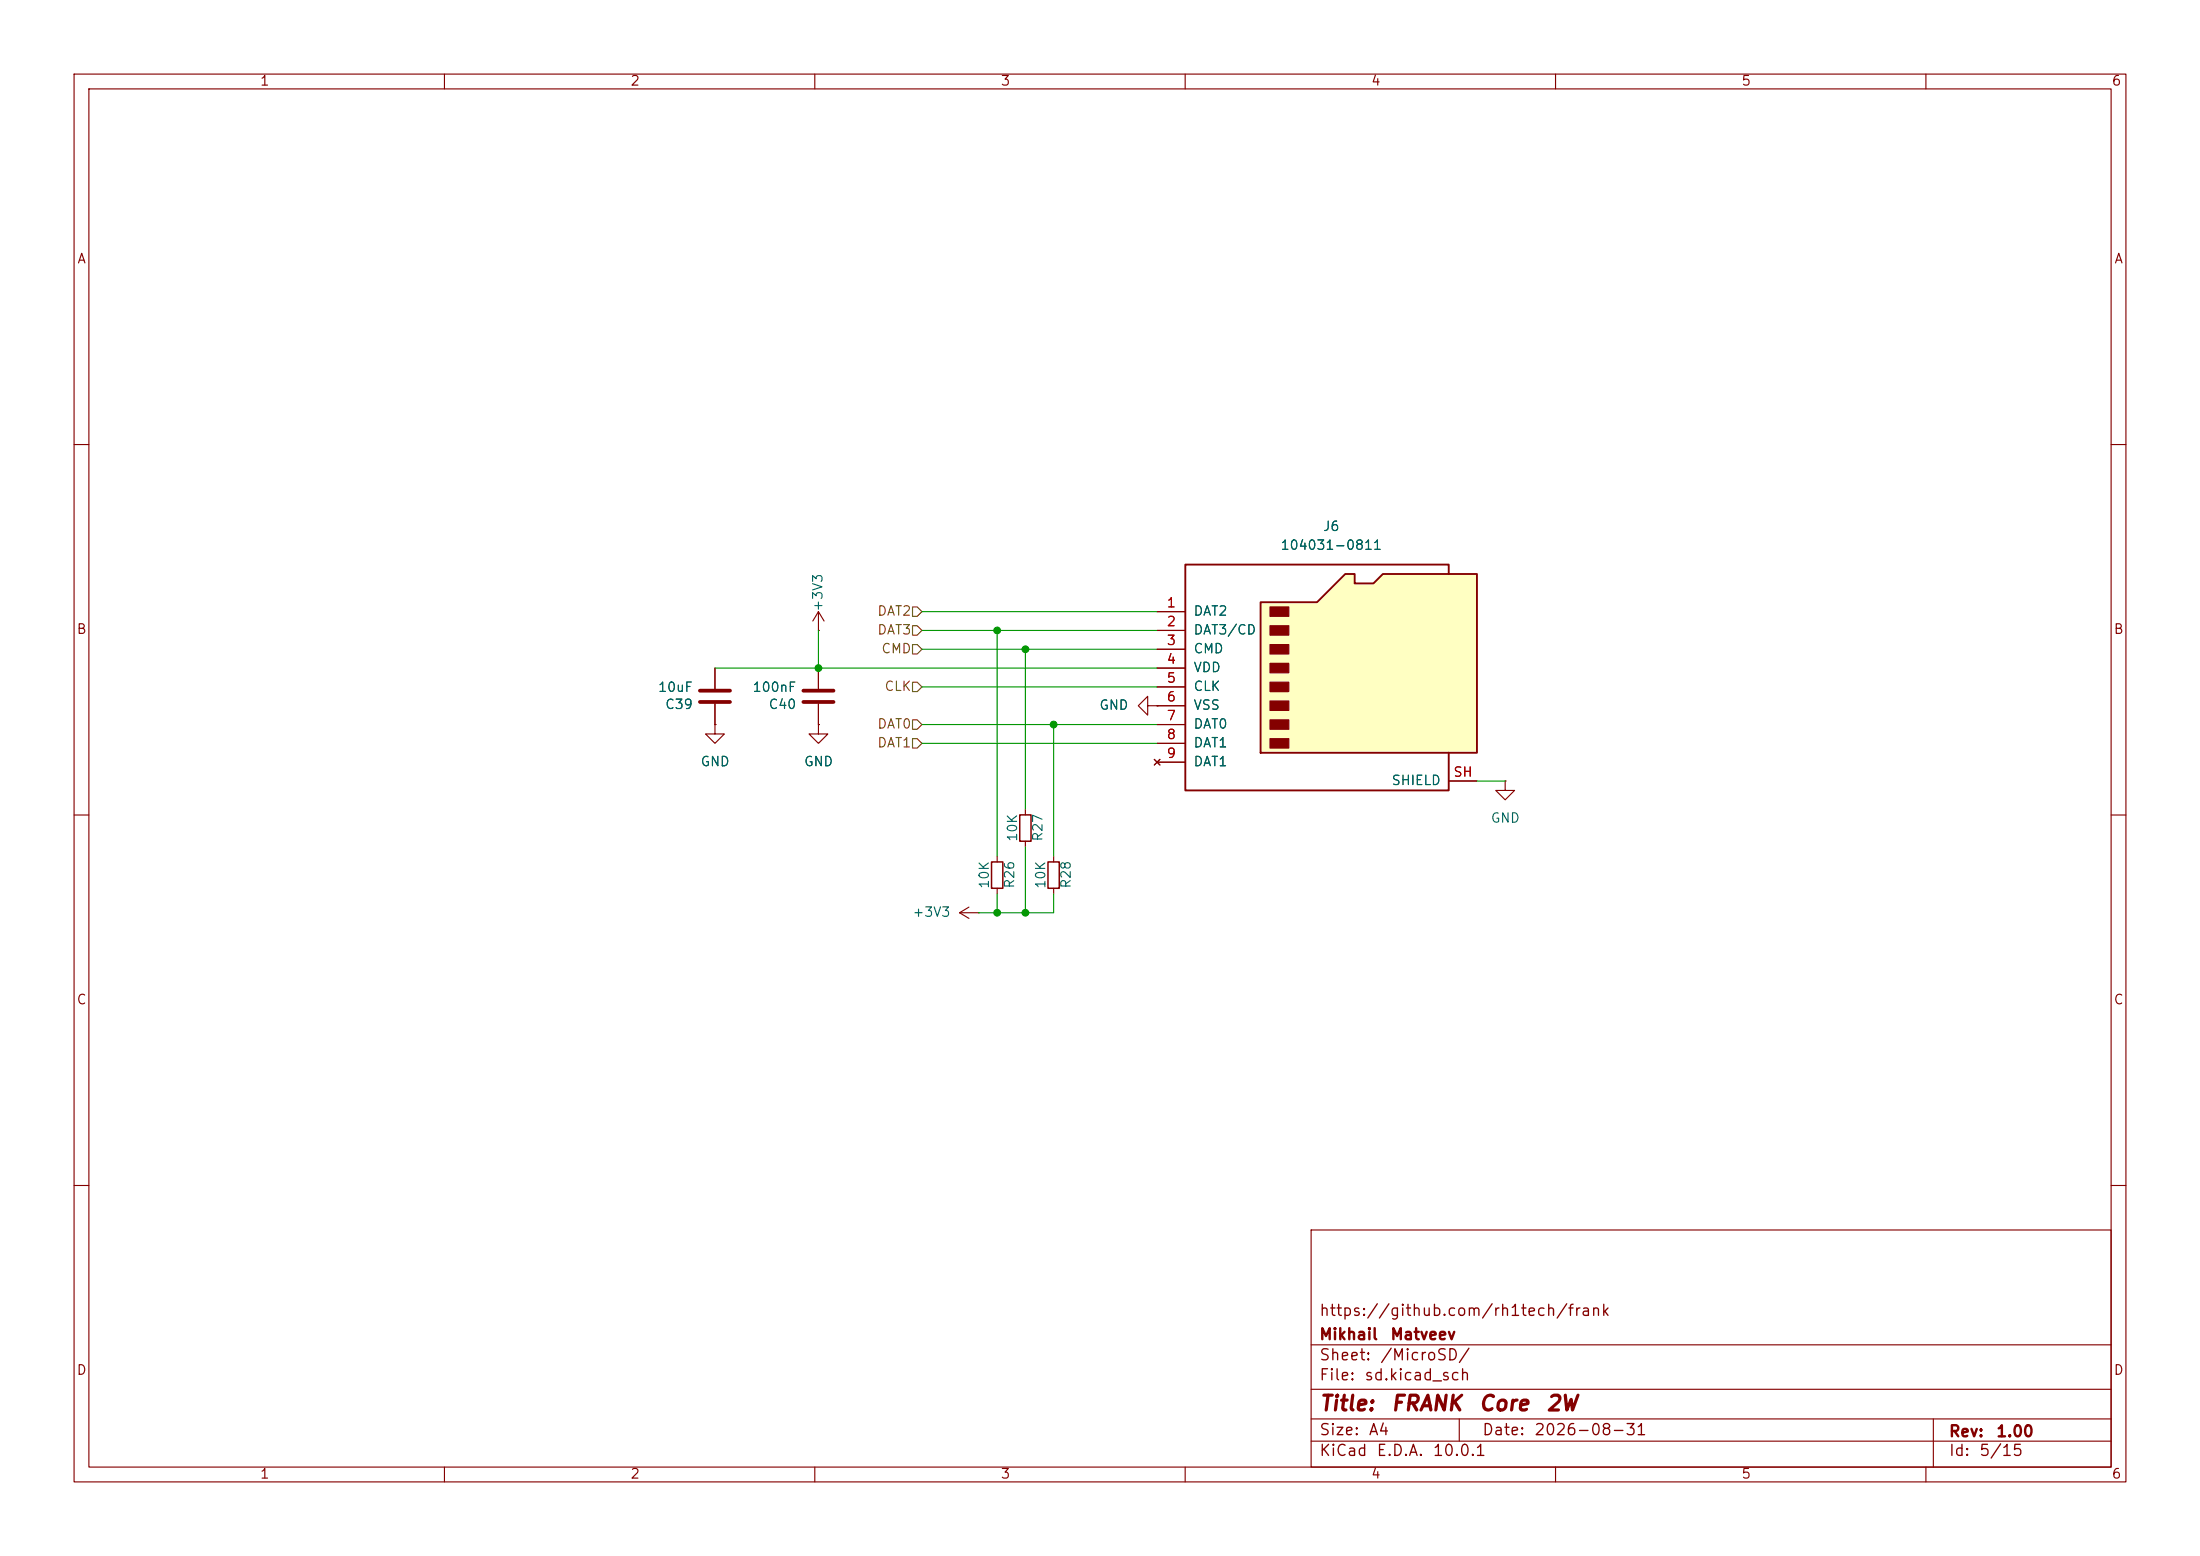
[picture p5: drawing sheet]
(kicad_sch
 (version 20260306)
 (generator "eeschema")
 (generator_version "10.0")
 (paper "A4")
 (title_block
  (title "${NAME}")
  (date "${DATE}")
  (rev "${VERSION}")
  (company "Mikhail Matveev")
  (comment 1 "https://github.com/rh1tech/frank"))
 (lib_symbols
  (symbol "FRANK:+3V3"
   (power global)
   (pin_numbers (hide yes))
   (pin_names
    (offset 0) (hide yes)) (exclude_from_sim no) (in_bom yes) (on_board yes)
   (in_pos_files yes)
   (duplicate_pin_numbers_are_jumpers no)
   (property "Reference" "#PWR" (at 0 -3.81 0) (show_name no) (do_not_autoplace no) (hide yes) (effects (font (size 1.27 1.27))))
   (property "Value" "+3V3" (at 0 3.556 0) (show_name no) (do_not_autoplace no) (effects (font (size 1.27 1.27))))
   (property "Footprint" "" (at 0 0 0) (show_name no) (do_not_autoplace no) (hide yes) (effects (font (size 1.27 1.27))))
   (property "Datasheet" "" (at 0 0 0) (show_name no) (do_not_autoplace no) (hide yes) (effects (font (size 1.27 1.27))))
   (property "Description" "Power symbol creates a global label with name \"+3V3\"" (at 0 0 0) (show_name no) (do_not_autoplace no) (hide yes) (effects (font (size 1.27 1.27))))
   (symbol "+3V3_0_1"
    (polyline (pts (xy -0.762 1.27) (xy 0 2.54)) (stroke (width 0) (type default)) (fill (type none)))
    (polyline (pts (xy 0 2.54) (xy 0.762 1.27)) (stroke (width 0) (type default)) (fill (type none)))
    (polyline (pts (xy 0 0) (xy 0 2.54)) (stroke (width 0) (type default)) (fill (type none))))
   (symbol "+3V3_1_1"
    (pin power_in line (at 0 0 90) (length 0) (name "" (effects (font (size 1.27 1.27)))) (number "1" (effects (font (size 1.27 1.27))))))
   (embedded_fonts no))
  (symbol "FRANK:C"
   (pin_numbers (hide yes))
   (pin_names
    (offset 0.254)) (exclude_from_sim no) (in_bom yes) (on_board yes)
   (in_pos_files yes)
   (duplicate_pin_numbers_are_jumpers no)
   (property "Reference" "C" (at 0.635 2.54 0) (show_name no) (do_not_autoplace no) (effects (font (size 1.27 1.27)) (justify left)))
   (property "Value" "C" (at 0.635 -2.54 0) (show_name no) (do_not_autoplace no) (effects (font (size 1.27 1.27)) (justify left)))
   (property "Footprint" "" (at 0.9652 -3.81 0) (show_name no) (do_not_autoplace no) (hide yes) (effects (font (size 1.27 1.27))))
   (property "Datasheet" "" (at 0 0 0) (show_name no) (do_not_autoplace no) (hide yes) (effects (font (size 1.27 1.27))))
   (property "Description" "Unpolarized capacitor" (at 0 0 0) (show_name no) (do_not_autoplace no) (hide yes) (effects (font (size 1.27 1.27))))
   (symbol "C_0_1"
    (polyline (pts (xy -2.032 0.762) (xy 2.032 0.762)) (stroke (width 0.508) (type default)) (fill (type none)))
    (polyline (pts (xy -2.032 -0.762) (xy 2.032 -0.762)) (stroke (width 0.508) (type default)) (fill (type none))))
   (symbol "C_1_1"
    (pin passive line (at 0 3.81 270) (length 2.794) (name "" (effects (font (size 1.27 1.27)))) (number "1" (effects (font (size 1.27 1.27)))))
    (pin passive line (at 0 -3.81 90) (length 2.794) (name "" (effects (font (size 1.27 1.27)))) (number "2" (effects (font (size 1.27 1.27))))))
   (embedded_fonts no))
  (symbol "FRANK:GND"
   (power global)
   (pin_numbers (hide yes))
   (pin_names
    (offset 0) (hide yes)) (exclude_from_sim no) (in_bom yes) (on_board yes)
   (in_pos_files yes)
   (duplicate_pin_numbers_are_jumpers no)
   (property "Reference" "#PWR" (at 0 -6.35 0) (show_name no) (do_not_autoplace no) (hide yes) (effects (font (size 1.27 1.27))))
   (property "Value" "GND" (at 0 -3.81 0) (show_name no) (do_not_autoplace no) (effects (font (size 1.27 1.27))))
   (property "Footprint" "" (at 0 0 0) (show_name no) (do_not_autoplace no) (hide yes) (effects (font (size 1.27 1.27))))
   (property "Datasheet" "" (at 0 0 0) (show_name no) (do_not_autoplace no) (hide yes) (effects (font (size 1.27 1.27))))
   (property "Description" "Power symbol creates a global label with name \"GND\" , ground" (at 0 0 0) (show_name no) (do_not_autoplace no) (hide yes) (effects (font (size 1.27 1.27))))
   (symbol "GND_0_1"
    (polyline (pts (xy 0 0) (xy 0 -1.27) (xy 1.27 -1.27) (xy 0 -2.54) (xy -1.27 -1.27) (xy 0 -1.27)) (stroke (width 0) (type default)) (fill (type none))))
   (symbol "GND_1_1"
    (pin power_in line (at 0 0 270) (length 0) (name "" (effects (font (size 1.27 1.27)))) (number "1" (effects (font (size 1.27 1.27))))))
   (embedded_fonts no))
  (symbol "FRANK:Micro_SD_Card"
   (pin_names
    (offset 1.016)) (exclude_from_sim no) (in_bom yes) (on_board yes)
   (in_pos_files yes)
   (duplicate_pin_numbers_are_jumpers no)
   (property "Reference" "J" (at -16.51 15.24 0) (show_name no) (do_not_autoplace no) (effects (font (size 1.27 1.27))))
   (property "Value" "Micro_SD_Card" (at 16.51 15.24 0) (show_name no) (do_not_autoplace no) (effects (font (size 1.27 1.27)) (justify right)))
   (property "Footprint" "" (at 29.21 7.62 0) (show_name no) (do_not_autoplace no) (hide yes) (effects (font (size 1.27 1.27))))
   (property "Datasheet" "https://www.we-online.com/components/products/datasheet/693072010801.pdf" (at 0 0 0) (show_name no) (do_not_autoplace no) (hide yes) (effects (font (size 1.27 1.27))))
   (property "Description" "Micro SD Card Socket" (at 0 0 0) (show_name no) (do_not_autoplace no) (hide yes) (effects (font (size 1.27 1.27))))
   (symbol "Micro_SD_Card_0_1"
    (polyline (pts (xy -8.89 -11.43) (xy -8.89 8.89) (xy -1.27 8.89) (xy 2.54 12.7) (xy 3.81 12.7) (xy 3.81 11.43) (xy 6.35 11.43) (xy 7.62 12.7) (xy 20.32 12.7) (xy 20.32 -11.43) (xy -8.89 -11.43)) (stroke (width 0.254) (type default)) (fill (type background)))
    (rectangle (start -7.62 8.255) (end -5.08 6.985) (stroke (width 0) (type default)) (fill (type outline)))
    (rectangle (start -7.62 5.715) (end -5.08 4.445) (stroke (width 0) (type default)) (fill (type outline)))
    (rectangle (start -7.62 3.175) (end -5.08 1.905) (stroke (width 0) (type default)) (fill (type outline)))
    (rectangle (start -7.62 0.635) (end -5.08 -0.635) (stroke (width 0) (type default)) (fill (type outline)))
    (rectangle (start -7.62 -1.905) (end -5.08 -3.175) (stroke (width 0) (type default)) (fill (type outline)))
    (rectangle (start -7.62 -4.445) (end -5.08 -5.715) (stroke (width 0) (type default)) (fill (type outline)))
    (rectangle (start -7.62 -6.985) (end -5.08 -8.255) (stroke (width 0) (type default)) (fill (type outline)))
    (rectangle (start -7.62 -9.525) (end -5.08 -10.795) (stroke (width 0) (type default)) (fill (type outline)))
    (polyline (pts (xy 16.51 12.7) (xy 16.51 13.97) (xy -19.05 13.97) (xy -19.05 -16.51) (xy 16.51 -16.51) (xy 16.51 -11.43)) (stroke (width 0.254) (type default)) (fill (type none))))
   (symbol "Micro_SD_Card_1_1"
    (pin bidirectional line (at -22.86 7.62 0) (length 3.81) (name "DAT2" (effects (font (size 1.27 1.27)))) (number "1" (effects (font (size 1.27 1.27)))))
    (pin bidirectional line (at -22.86 5.08 0) (length 3.81) (name "DAT3/CD" (effects (font (size 1.27 1.27)))) (number "2" (effects (font (size 1.27 1.27)))))
    (pin input line (at -22.86 2.54 0) (length 3.81) (name "CMD" (effects (font (size 1.27 1.27)))) (number "3" (effects (font (size 1.27 1.27)))))
    (pin power_in line (at -22.86 0 0) (length 3.81) (name "VDD" (effects (font (size 1.27 1.27)))) (number "4" (effects (font (size 1.27 1.27)))))
    (pin input line (at -22.86 -2.54 0) (length 3.81) (name "CLK" (effects (font (size 1.27 1.27)))) (number "5" (effects (font (size 1.27 1.27)))))
    (pin power_in line (at -22.86 -5.08 0) (length 3.81) (name "VSS" (effects (font (size 1.27 1.27)))) (number "6" (effects (font (size 1.27 1.27)))))
    (pin bidirectional line (at -22.86 -7.62 0) (length 3.81) (name "DAT0" (effects (font (size 1.27 1.27)))) (number "7" (effects (font (size 1.27 1.27)))))
    (pin bidirectional line (at -22.86 -10.16 0) (length 3.81) (name "DAT1" (effects (font (size 1.27 1.27)))) (number "8" (effects (font (size 1.27 1.27)))))
    (pin no_connect line (at -22.86 -12.7 0) (length 3.81) (name "DAT1" (effects (font (size 1.27 1.27)))) (number "9" (effects (font (size 1.27 1.27)))))
    (pin passive line (at 20.32 -15.24 180) (length 3.81) (name "SHIELD" (effects (font (size 1.27 1.27)))) (number "SH" (effects (font (size 1.27 1.27))))))
   (embedded_fonts no))
  (symbol "FRANK:R_Small"
   (pin_numbers (hide yes))
   (pin_names
    (offset 0.254) (hide yes)) (exclude_from_sim no) (in_bom yes) (on_board yes)
   (in_pos_files yes)
   (duplicate_pin_numbers_are_jumpers no)
   (property "Reference" "R" (at 0 0 90) (show_name no) (do_not_autoplace no) (effects (font (size 1.016 1.016))))
   (property "Value" "R_Small" (at 1.778 0 90) (show_name no) (do_not_autoplace no) (effects (font (size 1.27 1.27))))
   (property "Footprint" "" (at 0 0 0) (show_name no) (do_not_autoplace no) (hide yes) (effects (font (size 1.27 1.27))))
   (property "Datasheet" "" (at 0 0 0) (show_name no) (do_not_autoplace no) (hide yes) (effects (font (size 1.27 1.27))))
   (property "Description" "Resistor, small symbol" (at 0 0 0) (show_name no) (do_not_autoplace no) (hide yes) (effects (font (size 1.27 1.27))))
   (symbol "R_Small_0_1"
    (rectangle (start -0.762 1.778) (end 0.762 -1.778) (stroke (width 0.2032) (type default)) (fill (type none))))
   (symbol "R_Small_1_1"
    (pin passive line (at 0 2.54 270) (length 0.762) (name "" (effects (font (size 1.27 1.27)))) (number "1" (effects (font (size 1.27 1.27)))))
    (pin passive line (at 0 -2.54 90) (length 0.762) (name "" (effects (font (size 1.27 1.27)))) (number "2" (effects (font (size 1.27 1.27))))))
   (embedded_fonts no)))
 (junction
  (at 142.24 97.79)
  (diameter 0)
  (color 0 0 0 0))
 (junction
  (at 138.43 123.19)
  (diameter 0)
  (color 0 0 0 0))
 (junction
  (at 138.43 87.63)
  (diameter 0)
  (color 0 0 0 0))
 (junction
  (at 134.62 123.19)
  (diameter 0)
  (color 0 0 0 0))
 (junction
  (at 134.62 85.09)
  (diameter 0)
  (color 0 0 0 0))
 (junction
  (at 110.49 90.17)
  (diameter 0)
  (color 0 0 0 0))
 (wire
  (pts (xy 134.62 120.65) (xy 134.62 123.19))
  (stroke (width 0) (type default)))
 (wire
  (pts (xy 142.24 120.65) (xy 142.24 123.19))
  (stroke (width 0) (type default)))
 (wire
  (pts (xy 124.46 92.71) (xy 156.21 92.71))
  (stroke (width 0) (type default)))
 (wire
  (pts (xy 142.24 97.79) (xy 156.21 97.79))
  (stroke (width 0) (type default)))
 (wire
  (pts (xy 132.08 123.19) (xy 134.62 123.19))
  (stroke (width 0) (type default)))
 (wire
  (pts (xy 124.46 100.33) (xy 156.21 100.33))
  (stroke (width 0) (type default)))
 (wire
  (pts (xy 124.46 87.63) (xy 138.43 87.63))
  (stroke (width 0) (type default)))
 (wire
  (pts (xy 134.62 85.09) (xy 134.62 115.57))
  (stroke (width 0) (type default)))
 (wire
  (pts (xy 142.24 97.79) (xy 142.24 115.57))
  (stroke (width 0) (type default)))
 (wire
  (pts (xy 134.62 85.09) (xy 156.21 85.09))
  (stroke (width 0) (type default)))
 (wire
  (pts (xy 124.46 85.09) (xy 134.62 85.09))
  (stroke (width 0) (type default)))
 (wire
  (pts (xy 110.49 85.09) (xy 110.49 90.17))
  (stroke (width 0) (type default)))
 (wire
  (pts (xy 156.21 90.17) (xy 110.49 90.17))
  (stroke (width 0) (type default)))
 (wire
  (pts (xy 199.39 105.41) (xy 203.2 105.41))
  (stroke (width 0) (type default)))
 (wire
  (pts (xy 138.43 87.63) (xy 156.21 87.63))
  (stroke (width 0) (type default)))
 (wire
  (pts (xy 138.43 114.3) (xy 138.43 123.19))
  (stroke (width 0) (type default)))
 (wire
  (pts (xy 138.43 123.19) (xy 142.24 123.19))
  (stroke (width 0) (type default)))
 (wire
  (pts (xy 124.46 82.55) (xy 156.21 82.55))
  (stroke (width 0) (type default)))
 (wire
  (pts (xy 134.62 123.19) (xy 138.43 123.19))
  (stroke (width 0) (type default)))
 (wire
  (pts (xy 124.46 97.79) (xy 142.24 97.79))
  (stroke (width 0) (type default)))
 (wire
  (pts (xy 96.52 90.17) (xy 110.49 90.17))
  (stroke (width 0) (type default)))
 (wire
  (pts (xy 138.43 87.63) (xy 138.43 109.22))
  (stroke (width 0) (type default)))
 (hierarchical_label "CMD"
  (shape input)
  (at 124.46 87.63 180)
  (effects (font (size 1.27 1.27)) (justify right)))
 (hierarchical_label "DAT1"
  (shape input)
  (at 124.46 100.33 180)
  (effects (font (size 1.27 1.27)) (justify right)))
 (hierarchical_label "DAT0"
  (shape input)
  (at 124.46 97.79 180)
  (effects (font (size 1.27 1.27)) (justify right)))
 (hierarchical_label "DAT2"
  (shape input)
  (at 124.46 82.55 180)
  (effects (font (size 1.27 1.27)) (justify right)))
 (hierarchical_label "DAT3"
  (shape input)
  (at 124.46 85.09 180)
  (effects (font (size 1.27 1.27)) (justify right)))
 (hierarchical_label "CLK"
  (shape input)
  (at 124.46 92.71 180)
  (effects (font (size 1.27 1.27)) (justify right)))
 (symbol
  (lib_id "FRANK:R_Small")
  (at 138.43 111.76 180)
  (unit 1)
  (body_style 1)
  (exclude_from_sim no)
  (in_bom yes)
  (on_board yes)
  (in_pos_files yes)
  (dnp no)
  (property "Reference" "R27" (at 140.1894 111.7165 90) (show_name no) (do_not_autoplace no) (effects (font (size 1.27 1.27))))
  (property "Value" "10K" (at 136.77 111.7536 90) (show_name no) (do_not_autoplace no) (effects (font (size 1.27 1.27))))
  (property "Footprint" "FRANK:R_0603_1608Metric" (at 138.43 111.76 0) (hide yes) (show_name no) (do_not_autoplace no) (effects (font (size 1.27 1.27))))
  (property "Datasheet" "https://jlcpcb.com/api/file/downloadByFileSystemAccessId/8763490791224557568" (at 138.43 111.76 0) (hide yes) (show_name no) (do_not_autoplace no) (effects (font (size 1.27 1.27))))
  (property "Description" "Resistor, small symbol" (at 138.43 111.76 0) (hide yes) (show_name no) (do_not_autoplace no) (effects (font (size 1.27 1.27))))
  (property "LCSC" "C2906982" (at 0 0 0) (hide yes) (show_name no) (do_not_autoplace no) (effects (font (size 1.27 1.27))))
  (property "AliExpress" "https://www.vishay.com/docs/28952/mcs0402at-mct0603at-mcu0805at-mca1206at.pdf" (at 138.43 111.76 0) (hide yes) (show_name no) (do_not_autoplace no) (effects (font (size 1.27 1.27))))
  (pin "1")
  (pin "2"))
 (symbol
  (lib_id "FRANK:R_Small")
  (at 134.62 118.11 180)
  (unit 1)
  (body_style 1)
  (exclude_from_sim no)
  (in_bom yes)
  (on_board yes)
  (in_pos_files yes)
  (dnp no)
  (property "Reference" "R26" (at 136.3794 118.0665 90) (show_name no) (do_not_autoplace no) (effects (font (size 1.27 1.27))))
  (property "Value" "10K" (at 132.96 118.1036 90) (show_name no) (do_not_autoplace no) (effects (font (size 1.27 1.27))))
  (property "Footprint" "FRANK:R_0603_1608Metric" (at 134.62 118.11 0) (hide yes) (show_name no) (do_not_autoplace no) (effects (font (size 1.27 1.27))))
  (property "Datasheet" "https://jlcpcb.com/api/file/downloadByFileSystemAccessId/8763490791224557568" (at 134.62 118.11 0) (hide yes) (show_name no) (do_not_autoplace no) (effects (font (size 1.27 1.27))))
  (property "Description" "Resistor, small symbol" (at 134.62 118.11 0) (hide yes) (show_name no) (do_not_autoplace no) (effects (font (size 1.27 1.27))))
  (property "LCSC" "C2906982" (at 0 0 0) (hide yes) (show_name no) (do_not_autoplace no) (effects (font (size 1.27 1.27))))
  (property "AliExpress" "https://www.vishay.com/docs/28952/mcs0402at-mct0603at-mcu0805at-mca1206at.pdf" (at 134.62 118.11 0) (hide yes) (show_name no) (do_not_autoplace no) (effects (font (size 1.27 1.27))))
  (pin "1")
  (pin "2"))
 (symbol
  (lib_id "FRANK:GND")
  (at 110.49 97.79 0)
  (unit 1)
  (body_style 1)
  (exclude_from_sim no)
  (in_bom yes)
  (on_board yes)
  (in_pos_files yes)
  (dnp no)
  (fields_autoplaced yes)
  (property "Reference" "#PWR069" (at 110.49 104.14 0) (hide yes) (show_name no) (do_not_autoplace no) (effects (font (size 1.27 1.27))))
  (property "Value" "GND" (at 110.49 102.87 0) (show_name no) (do_not_autoplace no) (effects (font (size 1.27 1.27))))
  (property "Footprint" "" (at 110.49 97.79 0) (hide yes) (show_name no) (do_not_autoplace no) (effects (font (size 1.27 1.27))))
  (property "Datasheet" "" (at 110.49 97.79 0) (hide yes) (show_name no) (do_not_autoplace no) (effects (font (size 1.27 1.27))))
  (property "Description" "Power symbol creates a global label with name \"GND\" , ground" (at 110.49 97.79 0) (hide yes) (show_name no) (do_not_autoplace no) (effects (font (size 1.27 1.27))))
  (pin "1"))
 (symbol
  (lib_id "FRANK:+3V3")
  (at 132.08 123.19 90)
  (unit 1)
  (body_style 1)
  (exclude_from_sim no)
  (in_bom yes)
  (on_board yes)
  (in_pos_files yes)
  (dnp no)
  (property "Reference" "#PWR070" (at 135.89 123.19 0) (hide yes) (show_name no) (do_not_autoplace no) (effects (font (size 1.27 1.27))))
  (property "Value" "+3V3" (at 125.73 123.19 90) (show_name no) (do_not_autoplace no) (effects (font (size 1.27 1.27))))
  (property "Footprint" "" (at 132.08 123.19 0) (hide yes) (show_name no) (do_not_autoplace no) (effects (font (size 1.27 1.27))))
  (property "Datasheet" "" (at 132.08 123.19 0) (hide yes) (show_name no) (do_not_autoplace no) (effects (font (size 1.27 1.27))))
  (property "Description" "Power symbol creates a global label with name \"+3V3\"" (at 132.08 123.19 0) (hide yes) (show_name no) (do_not_autoplace no) (effects (font (size 1.27 1.27))))
  (pin "1"))
 (symbol
  (lib_id "FRANK:GND")
  (at 203.2 105.41 0)
  (unit 1)
  (body_style 1)
  (exclude_from_sim no)
  (in_bom yes)
  (on_board yes)
  (in_pos_files yes)
  (dnp no)
  (fields_autoplaced yes)
  (property "Reference" "#PWR072" (at 203.2 111.76 0) (hide yes) (show_name no) (do_not_autoplace no) (effects (font (size 1.27 1.27))))
  (property "Value" "GND" (at 203.2 110.49 0) (show_name no) (do_not_autoplace no) (effects (font (size 1.27 1.27))))
  (property "Footprint" "" (at 203.2 105.41 0) (hide yes) (show_name no) (do_not_autoplace no) (effects (font (size 1.27 1.27))))
  (property "Datasheet" "" (at 203.2 105.41 0) (hide yes) (show_name no) (do_not_autoplace no) (effects (font (size 1.27 1.27))))
  (property "Description" "Power symbol creates a global label with name \"GND\" , ground" (at 203.2 105.41 0) (hide yes) (show_name no) (do_not_autoplace no) (effects (font (size 1.27 1.27))))
  (pin "1"))
 (symbol
  (lib_id "FRANK:R_Small")
  (at 142.24 118.11 180)
  (unit 1)
  (body_style 1)
  (exclude_from_sim no)
  (in_bom yes)
  (on_board yes)
  (in_pos_files yes)
  (dnp no)
  (property "Reference" "R28" (at 143.9994 118.0665 90) (show_name no) (do_not_autoplace no) (effects (font (size 1.27 1.27))))
  (property "Value" "10K" (at 140.58 118.1036 90) (show_name no) (do_not_autoplace no) (effects (font (size 1.27 1.27))))
  (property "Footprint" "FRANK:R_0603_1608Metric" (at 142.24 118.11 0) (hide yes) (show_name no) (do_not_autoplace no) (effects (font (size 1.27 1.27))))
  (property "Datasheet" "https://jlcpcb.com/api/file/downloadByFileSystemAccessId/8763490791224557568" (at 142.24 118.11 0) (hide yes) (show_name no) (do_not_autoplace no) (effects (font (size 1.27 1.27))))
  (property "Description" "Resistor, small symbol" (at 142.24 118.11 0) (hide yes) (show_name no) (do_not_autoplace no) (effects (font (size 1.27 1.27))))
  (property "LCSC" "C2906982" (at 0 0 0) (hide yes) (show_name no) (do_not_autoplace no) (effects (font (size 1.27 1.27))))
  (property "AliExpress" "https://www.vishay.com/docs/28952/mcs0402at-mct0603at-mcu0805at-mca1206at.pdf" (at 142.24 118.11 0) (hide yes) (show_name no) (do_not_autoplace no) (effects (font (size 1.27 1.27))))
  (pin "1")
  (pin "2"))
 (symbol
  (lib_id "FRANK:+3V3")
  (at 110.49 85.09 0)
  (unit 1)
  (body_style 1)
  (exclude_from_sim no)
  (in_bom yes)
  (on_board yes)
  (in_pos_files yes)
  (dnp no)
  (property "Reference" "#PWR068" (at 110.49 88.9 0) (hide yes) (show_name no) (do_not_autoplace no) (effects (font (size 1.27 1.27))))
  (property "Value" "+3V3" (at 110.49 80.01 90) (show_name no) (do_not_autoplace no) (effects (font (size 1.27 1.27))))
  (property "Footprint" "" (at 110.49 85.09 0) (hide yes) (show_name no) (do_not_autoplace no) (effects (font (size 1.27 1.27))))
  (property "Datasheet" "" (at 110.49 85.09 0) (hide yes) (show_name no) (do_not_autoplace no) (effects (font (size 1.27 1.27))))
  (property "Description" "Power symbol creates a global label with name \"+3V3\"" (at 110.49 85.09 0) (hide yes) (show_name no) (do_not_autoplace no) (effects (font (size 1.27 1.27))))
  (pin "1"))
 (symbol
  (lib_id "FRANK:GND")
  (at 156.21 95.25 270)
  (unit 1)
  (body_style 1)
  (exclude_from_sim no)
  (in_bom yes)
  (on_board yes)
  (in_pos_files yes)
  (dnp no)
  (fields_autoplaced yes)
  (property "Reference" "#PWR071" (at 149.86 95.25 0) (hide yes) (show_name no) (do_not_autoplace no) (effects (font (size 1.27 1.27))))
  (property "Value" "GND" (at 152.4 95.2499 90) (show_name no) (do_not_autoplace no) (effects (font (size 1.27 1.27)) (justify right)))
  (property "Footprint" "" (at 156.21 95.25 0) (hide yes) (show_name no) (do_not_autoplace no) (effects (font (size 1.27 1.27))))
  (property "Datasheet" "" (at 156.21 95.25 0) (hide yes) (show_name no) (do_not_autoplace no) (effects (font (size 1.27 1.27))))
  (property "Description" "" (at 156.21 95.25 0) (hide yes) (show_name no) (do_not_autoplace no) (effects (font (size 1.27 1.27))))
  (pin "1"))
 (symbol
  (lib_id "FRANK:C")
  (at 96.52 93.98 180)
  (unit 1)
  (body_style 1)
  (exclude_from_sim no)
  (in_bom yes)
  (on_board yes)
  (in_pos_files yes)
  (dnp no)
  (property "Reference" "C39" (at 93.599 95.1484 0) (show_name no) (do_not_autoplace no) (effects (font (size 1.27 1.27)) (justify left)))
  (property "Value" "10uF" (at 93.599 92.837 0) (show_name no) (do_not_autoplace no) (effects (font (size 1.27 1.27)) (justify left)))
  (property "Footprint" "FRANK:C_0603_1608Metric" (at 95.5548 90.17 0) (hide yes) (show_name no) (do_not_autoplace no) (effects (font (size 1.27 1.27))))
  (property "Datasheet" "https://jlcpcb.com/api/file/downloadByFileSystemAccessId/8568525238768373760" (at 96.52 93.98 0) (hide yes) (show_name no) (do_not_autoplace no) (effects (font (size 1.27 1.27))))
  (property "Description" "Unpolarized capacitor" (at 96.52 93.98 0) (hide yes) (show_name no) (do_not_autoplace no) (effects (font (size 1.27 1.27))))
  (property "LCSC" "C96446" (at 0 0 0) (hide yes) (show_name no) (do_not_autoplace no) (effects (font (size 1.27 1.27))))
  (property "AliExpress" "https://www.aliexpress.com/item/33008008276.html" (at 96.52 93.98 0) (hide yes) (show_name no) (do_not_autoplace no) (effects (font (size 1.27 1.27))))
  (pin "1")
  (pin "2"))
 (symbol
  (lib_id "FRANK:GND")
  (at 96.52 97.79 0)
  (unit 1)
  (body_style 1)
  (exclude_from_sim no)
  (in_bom yes)
  (on_board yes)
  (in_pos_files yes)
  (dnp no)
  (fields_autoplaced yes)
  (property "Reference" "#PWR067" (at 96.52 104.14 0) (hide yes) (show_name no) (do_not_autoplace no) (effects (font (size 1.27 1.27))))
  (property "Value" "GND" (at 96.52 102.87 0) (show_name no) (do_not_autoplace no) (effects (font (size 1.27 1.27))))
  (property "Footprint" "" (at 96.52 97.79 0) (hide yes) (show_name no) (do_not_autoplace no) (effects (font (size 1.27 1.27))))
  (property "Datasheet" "" (at 96.52 97.79 0) (hide yes) (show_name no) (do_not_autoplace no) (effects (font (size 1.27 1.27))))
  (property "Description" "Power symbol creates a global label with name \"GND\" , ground" (at 96.52 97.79 0) (hide yes) (show_name no) (do_not_autoplace no) (effects (font (size 1.27 1.27))))
  (pin "1"))
 (symbol
  (lib_id "FRANK:C")
  (at 110.49 93.98 180)
  (unit 1)
  (body_style 1)
  (exclude_from_sim no)
  (in_bom yes)
  (on_board yes)
  (in_pos_files yes)
  (dnp no)
  (property "Reference" "C40" (at 107.569 95.1484 0) (show_name no) (do_not_autoplace no) (effects (font (size 1.27 1.27)) (justify left)))
  (property "Value" "100nF" (at 107.569 92.837 0) (show_name no) (do_not_autoplace no) (effects (font (size 1.27 1.27)) (justify left)))
  (property "Footprint" "FRANK:C_0603_1608Metric" (at 109.5248 90.17 0) (hide yes) (show_name no) (do_not_autoplace no) (effects (font (size 1.27 1.27))))
  (property "Datasheet" "https://jlcpcb.com/api/file/downloadByFileSystemAccessId/8667086713681608704" (at 110.49 93.98 0) (hide yes) (show_name no) (do_not_autoplace no) (effects (font (size 1.27 1.27))))
  (property "Description" "Unpolarized capacitor" (at 110.49 93.98 0) (hide yes) (show_name no) (do_not_autoplace no) (effects (font (size 1.27 1.27))))
  (property "LCSC" "C14663" (at 0 0 0) (hide yes) (show_name no) (do_not_autoplace no) (effects (font (size 1.27 1.27))))
  (property "AliExpress" "https://www.aliexpress.com/item/33008008276.html" (at 110.49 93.98 0) (hide yes) (show_name no) (do_not_autoplace no) (effects (font (size 1.27 1.27))))
  (pin "1")
  (pin "2"))
 (symbol
  (lib_id "FRANK:Micro_SD_Card")
  (at 179.07 90.17 0)
  (unit 1)
  (body_style 1)
  (exclude_from_sim no)
  (in_bom yes)
  (on_board yes)
  (in_pos_files yes)
  (dnp no)
  (fields_autoplaced yes)
  (property "Reference" "J6" (at 179.705 71.12 0) (show_name no) (do_not_autoplace no) (effects (font (size 1.27 1.27))))
  (property "Value" "104031-0811" (at 179.705 73.66 0) (show_name no) (do_not_autoplace no) (effects (font (size 1.27 1.27))))
  (property "Footprint" "FRANK:MicroSD_SMD_Long" (at 208.28 82.55 0) (hide yes) (show_name no) (do_not_autoplace no) (effects (font (size 1.27 1.27))))
  (property "Datasheet" "https://www.we-online.com/components/products/datasheet/693072010801.pdf" (at 179.07 90.17 0) (hide yes) (show_name no) (do_not_autoplace no) (effects (font (size 1.27 1.27))))
  (property "Description" "Micro SD Card Socket" (at 179.07 90.17 0) (hide yes) (show_name no) (do_not_autoplace no) (effects (font (size 1.27 1.27))))
  (property "LCSC" "C585350" (at 0 0 0) (hide yes) (show_name no) (do_not_autoplace no) (effects (font (size 1.27 1.27))))
  (property "AliExpress" "https://www.aliexpress.com/item/1005004214252441.html" (at 179.07 90.17 0) (hide yes) (show_name no) (do_not_autoplace no) (effects (font (size 1.27 1.27))))
  (pin "1")
  (pin "2")
  (pin "3")
  (pin "4")
  (pin "5")
  (pin "6")
  (pin "7")
  (pin "8")
  (pin "SH")
  (pin "9")))
